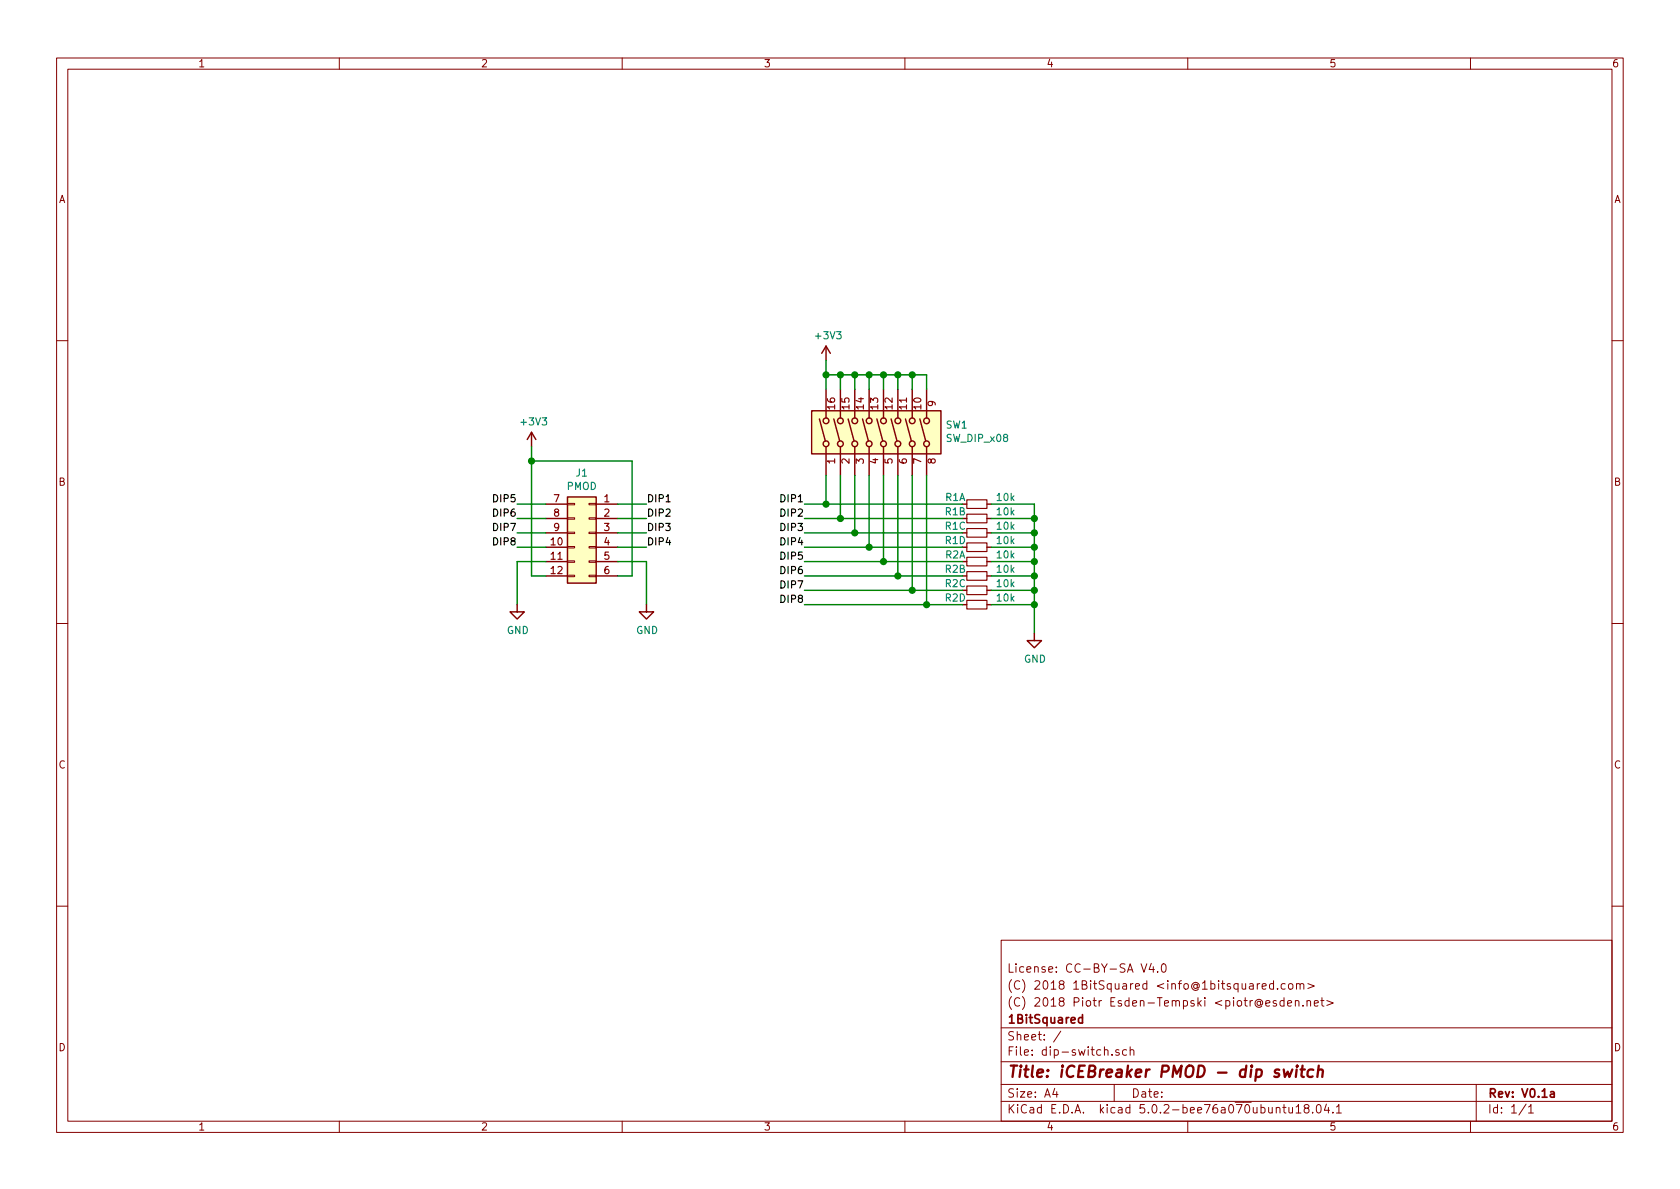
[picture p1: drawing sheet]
EESchema Schematic File Version 4
LIBS:dip-switch-cache
EELAYER 26 0
EELAYER END
$Descr A4 11693 8268
encoding utf-8
Sheet 1 1
Title "iCEBreaker PMOD - dip switch"
Date ""
Rev "V0.1a"
Comp "1BitSquared"
Comment1 "(C) 2018 Piotr Esden-Tempski <piotr@esden.net>"
Comment2 "(C) 2018 1BitSquared <info@1bitsquared.com>"
Comment3 "License: CC-BY-SA V4.0"
Comment4 ""
$EndDescr
$Comp
L Connector_Generic:Conn_02x06_Top_Bottom J1
U 1 1
P 4100 3700
F 0 "J1" H 4150 4120 50  0000 C CNN
F 1 "PMOD" H 4150 4027 50  0000 C CNN
F 2 "pkl_connectors:PMODHeader_2x06_P2.54mm_Horizontal" H 4100 3700 50  0001 C CNN
F 3 "~" H 4100 3700 50  0001 C CNN
F 4 "conn-th-01in-6-2-hdr-ra" H 4100 3700 50  0001 C CNN "Key"
F 5 "ANY" H 4100 3700 50  0001 C CNN "Source"
	1    4100 3700
	-1   0    0    -1  
$EndComp
Wire Wire Line
	3800 3900 3600 3900
Wire Wire Line
	3600 3900 3600 4200
Wire Wire Line
	3800 4000 3700 4000
Wire Wire Line
	4300 4000 4400 4000
Wire Wire Line
	4300 3900 4500 3900
Wire Wire Line
	4500 3900 4500 4200
$Comp
L power:GND #PWR06
U 1 1
P 4500 4200
F 0 "#PWR06" H 4500 3950 50  0001 C CNN
F 1 "GND" H 4505 4024 50  0000 C CNN
F 2 "" H 4500 4200 50  0001 C CNN
F 3 "" H 4500 4200 50  0001 C CNN
	1    4500 4200
	1    0    0    -1  
$EndComp
$Comp
L power:GND #PWR01
U 1 1
P 3600 4200
F 0 "#PWR01" H 3600 3950 50  0001 C CNN
F 1 "GND" H 3605 4024 50  0000 C CNN
F 2 "" H 3600 4200 50  0001 C CNN
F 3 "" H 3600 4200 50  0001 C CNN
	1    3600 4200
	1    0    0    -1  
$EndComp
$Comp
L power:+3V3 #PWR02
U 1 1
P 3700 3100
F 0 "#PWR02" H 3700 2950 50  0001 C CNN
F 1 "+3V3" H 3715 3276 50  0000 C CNN
F 2 "" H 3700 3100 50  0001 C CNN
F 3 "" H 3700 3100 50  0001 C CNN
	1    3700 3100
	1    0    0    -1  
$EndComp
Wire Wire Line
	4400 3200 3700 3200
Wire Wire Line
	4400 3200 4400 4000
Connection ~ 3700 3200
Wire Wire Line
	3700 3100 3700 3200
Wire Wire Line
	3700 4000 3700 3200
Text Label 4500 3500 0    50   ~ 0
DIP1
Text Label 4500 3600 0    50   ~ 0
DIP2
Text Label 4500 3700 0    50   ~ 0
DIP3
Text Label 4500 3800 0    50   ~ 0
DIP4
Text Label 3600 3500 2    50   ~ 0
DIP5
Text Label 3600 3600 2    50   ~ 0
DIP6
Text Label 3600 3700 2    50   ~ 0
DIP7
Text Label 3600 3800 2    50   ~ 0
DIP8
$Comp
L pkl_device:pkl_R4_Small R2
U 1 1
P 6800 3900
F 0 "R2" V 6750 3750 50  0000 C CNN
F 1 "10k" V 6750 4100 50  0000 C CNN
F 2 "pkl_dipol:R_Array_Convex_4x0402" H 6800 3900 60  0001 C CNN
F 3 "" H 6800 3900 60  0000 C CNN
F 4 "res-0402cv-array-4-10k" H 1900 400 50  0001 C CNN "Key"
	1    6800 3900
	0    1    1    0   
$EndComp
$Comp
L pkl_device:pkl_R4_Small R2
U 2 1
P 6800 4000
F 0 "R2" V 6750 3850 50  0000 C CNN
F 1 "10k" V 6750 4200 50  0000 C CNN
F 2 "pkl_dipol:R_Array_Convex_4x0402" H 6800 4000 60  0001 C CNN
F 3 "" H 6800 4000 60  0000 C CNN
F 4 "res-0402cv-array-4-10k" H 6800 4000 50  0001 C CNN "Key"
	2    6800 4000
	0    1    1    0   
$EndComp
$Comp
L pkl_device:pkl_R4_Small R2
U 3 1
P 6800 4100
F 0 "R2" V 6750 3950 50  0000 C CNN
F 1 "10k" V 6750 4300 50  0000 C CNN
F 2 "pkl_dipol:R_Array_Convex_4x0402" H 6800 4100 60  0001 C CNN
F 3 "" H 6800 4100 60  0000 C CNN
F 4 "res-0402cv-array-4-10k" H 1900 500 50  0001 C CNN "Key"
	3    6800 4100
	0    1    1    0   
$EndComp
$Comp
L pkl_device:pkl_R4_Small R2
U 4 1
P 6800 4200
F 0 "R2" V 6750 4050 50  0000 C CNN
F 1 "10k" V 6750 4400 50  0000 C CNN
F 2 "pkl_dipol:R_Array_Convex_4x0402" H 6800 4200 60  0001 C CNN
F 3 "" H 6800 4200 60  0000 C CNN
F 4 "res-0402cv-array-4-10k" H 3600 600 50  0001 C CNN "Key"
	4    6800 4200
	0    1    1    0   
$EndComp
$Comp
L pkl_device:pkl_R4_Small R1
U 1 1
P 6800 3500
F 0 "R1" V 6750 3350 50  0000 C CNN
F 1 "10k" V 6750 3700 50  0000 C CNN
F 2 "pkl_dipol:R_Array_Convex_4x0402" H 6800 3500 60  0001 C CNN
F 3 "" H 6800 3500 60  0000 C CNN
F 4 "res-0402cv-array-4-10k" H 6800 3500 50  0001 C CNN "Key"
	1    6800 3500
	0    1    1    0   
$EndComp
$Comp
L pkl_device:pkl_R4_Small R1
U 2 1
P 6800 3600
F 0 "R1" V 6750 3450 50  0000 C CNN
F 1 "10k" V 6750 3800 50  0000 C CNN
F 2 "pkl_dipol:R_Array_Convex_4x0402" H 6800 3600 60  0001 C CNN
F 3 "" H 6800 3600 60  0000 C CNN
F 4 "res-0402cv-array-4-10k" H 3600 -100 50  0001 C CNN "Key"
	2    6800 3600
	0    1    1    0   
$EndComp
$Comp
L pkl_device:pkl_R4_Small R1
U 3 1
P 6800 3700
F 0 "R1" V 6750 3550 50  0000 C CNN
F 1 "10k" V 6750 3900 50  0000 C CNN
F 2 "pkl_dipol:R_Array_Convex_4x0402" H 6800 3700 60  0001 C CNN
F 3 "" H 6800 3700 60  0000 C CNN
F 4 "res-0402cv-array-4-10k" H 1900 -100 50  0001 C CNN "Key"
	3    6800 3700
	0    1    1    0   
$EndComp
$Comp
L pkl_device:pkl_R4_Small R1
U 4 1
P 6800 3800
F 0 "R1" V 6750 3650 50  0000 C CNN
F 1 "10k" V 6750 4000 50  0000 C CNN
F 2 "pkl_dipol:R_Array_Convex_4x0402" H 6800 3800 60  0001 C CNN
F 3 "" H 6800 3800 60  0000 C CNN
F 4 "res-0402cv-array-4-10k" H 3600 0   50  0001 C CNN "Key"
	4    6800 3800
	0    1    1    0   
$EndComp
Wire Wire Line
	3600 3800 3800 3800
Wire Wire Line
	3600 3700 3800 3700
Wire Wire Line
	3600 3600 3800 3600
Wire Wire Line
	3600 3500 3800 3500
Wire Wire Line
	4300 3500 4500 3500
Wire Wire Line
	4300 3600 4500 3600
Wire Wire Line
	4300 3700 4500 3700
Wire Wire Line
	4300 3800 4500 3800
$Comp
L Switch:SW_DIP_x08 SW1
U 1 1
P 6150 3000
F 0 "SW1" V 6197 2570 50  0000 R CNN
F 1 "SW_DIP_x08" V 6104 2570 50  0000 R CNN
F 2 "Button_Switch_THT:SW_DIP_SPSTx08_Slide_9.78x22.5mm_W7.62mm_P2.54mm" H 6150 3000 50  0001 C CNN
F 3 "" H 6150 3000 50  0001 C CNN
F 4 "sw-dip-8-01in-pitch" H 6150 3000 50  0001 C CNN "Key"
	1    6150 3000
	0    -1   -1   0   
$EndComp
Wire Wire Line
	6900 4200 7200 4200
Wire Wire Line
	7200 4200 7200 4100
Wire Wire Line
	6900 3500 7200 3500
Wire Wire Line
	6900 3600 7200 3600
Connection ~ 7200 3600
Wire Wire Line
	7200 3600 7200 3500
Wire Wire Line
	6900 3700 7200 3700
Connection ~ 7200 3700
Wire Wire Line
	7200 3700 7200 3600
Wire Wire Line
	6900 3800 7200 3800
Connection ~ 7200 3800
Wire Wire Line
	7200 3800 7200 3700
Wire Wire Line
	6900 3900 7200 3900
Connection ~ 7200 3900
Wire Wire Line
	7200 3900 7200 3800
Wire Wire Line
	6900 4000 7200 4000
Connection ~ 7200 4000
Wire Wire Line
	7200 4000 7200 3900
Wire Wire Line
	6900 4100 7200 4100
Connection ~ 7200 4100
Wire Wire Line
	7200 4100 7200 4000
Text Label 5600 3500 2    50   ~ 0
DIP1
Text Label 5600 3600 2    50   ~ 0
DIP2
Text Label 5600 3700 2    50   ~ 0
DIP3
Text Label 5600 3800 2    50   ~ 0
DIP4
Text Label 5600 3900 2    50   ~ 0
DIP5
Text Label 5600 4000 2    50   ~ 0
DIP6
Text Label 5600 4100 2    50   ~ 0
DIP7
Text Label 5600 4200 2    50   ~ 0
DIP8
Wire Wire Line
	5600 4200 6450 4200
Wire Wire Line
	5600 4100 6350 4100
Wire Wire Line
	5600 4000 6250 4000
Wire Wire Line
	5600 3900 6150 3900
Wire Wire Line
	5600 3800 6050 3800
Wire Wire Line
	5600 3700 5950 3700
Wire Wire Line
	5600 3600 5850 3600
Wire Wire Line
	5600 3500 5750 3500
Wire Wire Line
	7200 4200 7200 4400
Connection ~ 7200 4200
$Comp
L power:GND #PWR0101
U 1 1
P 7200 4400
F 0 "#PWR0101" H 7200 4150 50  0001 C CNN
F 1 "GND" H 7205 4224 50  0000 C CNN
F 2 "" H 7200 4400 50  0001 C CNN
F 3 "" H 7200 4400 50  0001 C CNN
	1    7200 4400
	1    0    0    -1  
$EndComp
$Comp
L power:+3V3 #PWR0102
U 1 1
P 5750 2500
F 0 "#PWR0102" H 5750 2350 50  0001 C CNN
F 1 "+3V3" H 5765 2676 50  0000 C CNN
F 2 "" H 5750 2500 50  0001 C CNN
F 3 "" H 5750 2500 50  0001 C CNN
	1    5750 2500
	1    0    0    -1  
$EndComp
Wire Wire Line
	5750 2500 5750 2600
Wire Wire Line
	5750 2600 5850 2600
Wire Wire Line
	6450 2600 6450 2700
Connection ~ 5750 2600
Wire Wire Line
	5750 2600 5750 2700
Wire Wire Line
	6350 2600 6350 2700
Connection ~ 6350 2600
Wire Wire Line
	6350 2600 6450 2600
Wire Wire Line
	6250 2600 6250 2700
Connection ~ 6250 2600
Wire Wire Line
	6250 2600 6350 2600
Wire Wire Line
	6150 2600 6150 2700
Connection ~ 6150 2600
Wire Wire Line
	6150 2600 6250 2600
Wire Wire Line
	6050 2600 6050 2700
Connection ~ 6050 2600
Wire Wire Line
	6050 2600 6150 2600
Wire Wire Line
	5950 2600 5950 2700
Connection ~ 5950 2600
Wire Wire Line
	5950 2600 6050 2600
Wire Wire Line
	5850 2600 5850 2700
Connection ~ 5850 2600
Wire Wire Line
	5850 2600 5950 2600
Wire Wire Line
	6450 3300 6450 4200
Connection ~ 6450 4200
Wire Wire Line
	6450 4200 6700 4200
Wire Wire Line
	6350 3300 6350 4100
Connection ~ 6350 4100
Wire Wire Line
	6350 4100 6700 4100
Wire Wire Line
	6250 3300 6250 4000
Connection ~ 6250 4000
Wire Wire Line
	6250 4000 6700 4000
Wire Wire Line
	6150 3300 6150 3900
Connection ~ 6150 3900
Wire Wire Line
	6150 3900 6700 3900
Wire Wire Line
	6050 3300 6050 3800
Connection ~ 6050 3800
Wire Wire Line
	6050 3800 6700 3800
Wire Wire Line
	5950 3300 5950 3700
Connection ~ 5950 3700
Wire Wire Line
	5950 3700 6700 3700
Wire Wire Line
	5850 3300 5850 3600
Connection ~ 5850 3600
Wire Wire Line
	5850 3600 6700 3600
Wire Wire Line
	5750 3300 5750 3500
Connection ~ 5750 3500
Wire Wire Line
	5750 3500 6700 3500
$EndSCHEMATC
